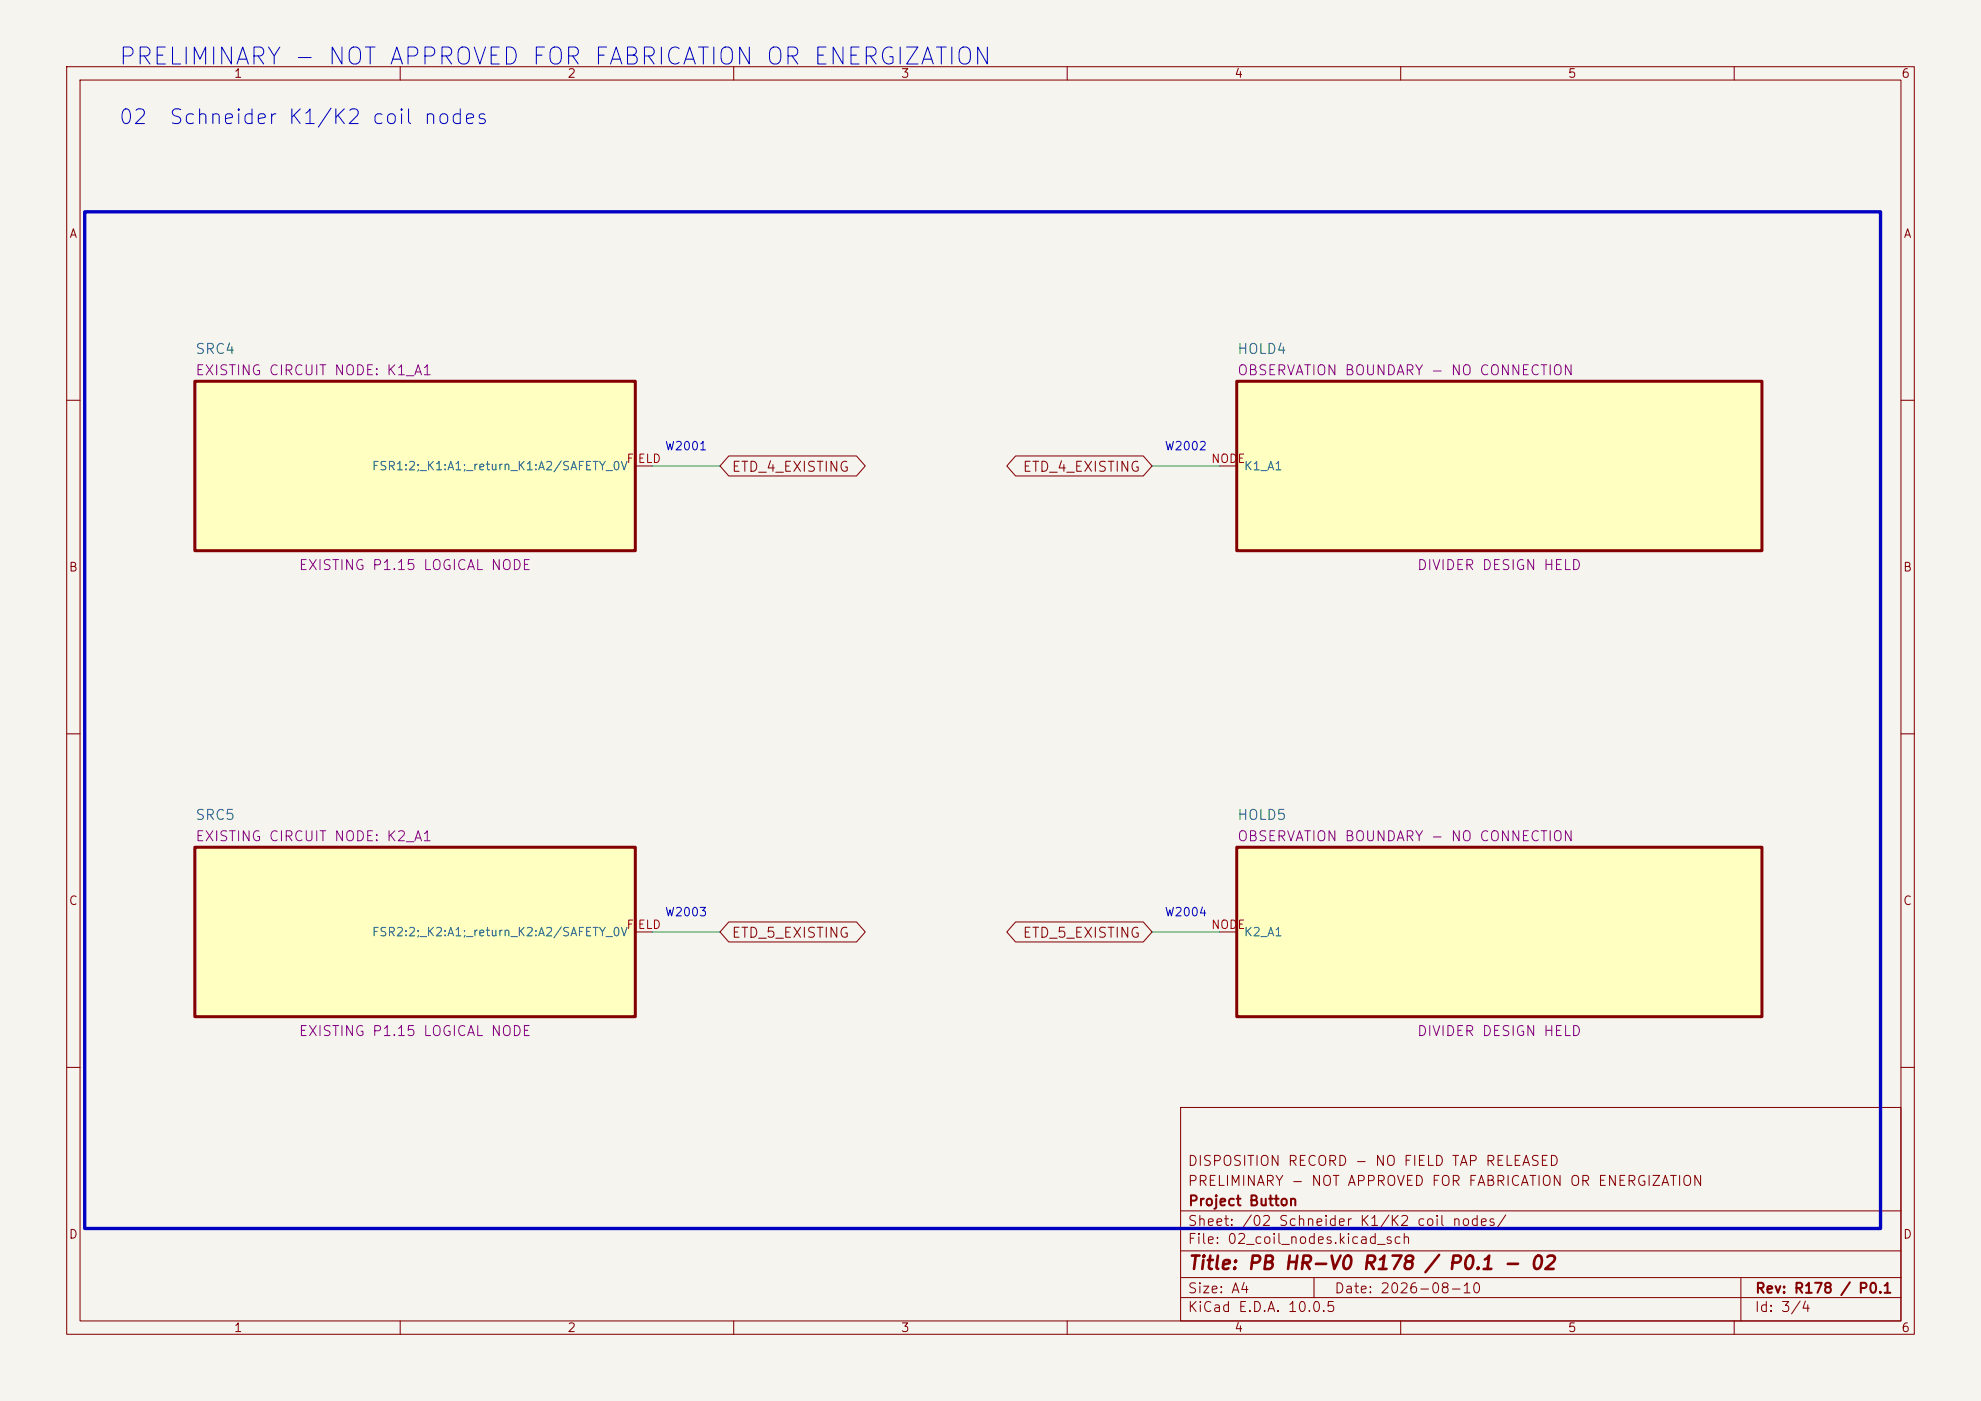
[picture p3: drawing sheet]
(kicad_sch
 (version 20250114) (generator "eeschema") (generator_version "10.0") (paper "A4")
 (title_block (title "PB HR-V0 R178 / P0.1 - 02") (date "2026-08-10") (rev "R178 / P0.1")
  (company "Project Button") (comment 1 "PRELIMINARY - NOT APPROVED FOR FABRICATION OR ENERGIZATION") (comment 2 "DISPOSITION RECORD - NO FIELD TAP RELEASED"))
 (lib_symbols (symbol "PBV3:SRC4"
   (pin_names (offset 1.016)) (exclude_from_sim no) (in_bom yes) (on_board yes)
   (property "Reference" "SRC4" (at -33.02 -16.70 0) (effects (font (size 1.50 1.50)) (justify left bottom)))
   (property "Value" "EXISTING CIRCUIT NODE: K1_A1" (at 0.00 0.00 0) (effects (font (size 1.50 1.50)) (hide yes)))
   (property "Footprint" "" (at 0.00 0.00 0) (effects (font (size 1.50 1.50)) (hide yes)))
   (property "Datasheet" "Project Button Electrical V3-P1.15" (at 0.00 0.00 0) (effects (font (size 1.50 1.50)) (hide yes)))
   (property "Description" "Schneider K1 24 VDC coil" (at 0.00 0.00 0) (effects (font (size 1.50 1.50)) (hide yes)))
   (property "Status" "EXISTING P1.15 LOGICAL NODE" (at 0.00 15.70 0) (effects (font (size 1.50 1.50)) (justify bottom)))
   (property "Evidence" "24 VDC; 5.4 W at 20 C; 0.7..1.25 Uc operational; 0.1..0.25 Uc dropout" (at 0.00 0.00 0) (effects (font (size 1.50 1.50)) (hide yes)))
   (property "Display" "EXISTING CIRCUIT NODE: K1_A1" (at -33.02 -13.50 0) (effects (font (size 1.50 1.50)) (justify left bottom)))
   (symbol "SRC4_0_1"
    (rectangle (start -33.02 -12.70) (end 33.02 12.70) (stroke (width 0.45) (type solid)) (fill (type background))))
   (symbol "SRC4_1_1" (pin passive line (at 35.56 0.00 180) (length 2.54) (name "FSR1:2; K1:A1; return K1:A2/SAFETY_0V" (effects (font (size 1.27 1.27)))) (number "FIELD" (effects (font (size 1.27 1.27))))))
   (embedded_fonts no))
(symbol "PBV3:HOLD4"
   (pin_names (offset 1.016)) (exclude_from_sim no) (in_bom yes) (on_board yes)
   (property "Reference" "HOLD4" (at -39.37 -16.70 0) (effects (font (size 1.50 1.50)) (justify left bottom)))
   (property "Value" "OBSERVATION BOUNDARY - NO CONNECTION" (at 0.00 0.00 0) (effects (font (size 1.50 1.50)) (hide yes)))
   (property "Footprint" "" (at 0.00 0.00 0) (effects (font (size 1.50 1.50)) (hide yes)))
   (property "Datasheet" "R178 source/application review" (at 0.00 0.00 0) (effects (font (size 1.50 1.50)) (hide yes)))
   (property "Description" "Built-in bidirectional suppressor is verified, but clamp voltage, external-tap limit, FSR1 and installed transient envelope remain unresolved" (at 0.00 0.00 0) (effects (font (size 1.50 1.50)) (hide yes)))
   (property "Status" "DIVIDER DESIGN HELD" (at 0.00 15.70 0) (effects (font (size 1.50 1.50)) (justify bottom)))
   (property "Evidence" "AMC3330EVM and field adapter remain physically absent." (at 0.00 0.00 0) (effects (font (size 1.50 1.50)) (hide yes)))
   (property "Display" "OBSERVATION BOUNDARY - NO CONNECTION" (at -39.37 -13.50 0) (effects (font (size 1.50 1.50)) (justify left bottom)))
   (symbol "HOLD4_0_1"
    (rectangle (start -39.37 -12.70) (end 39.37 12.70) (stroke (width 0.45) (type solid)) (fill (type background))))
   (symbol "HOLD4_1_1" (pin passive line (at -41.91 0.00 0) (length 2.54) (name "K1_A1" (effects (font (size 1.27 1.27)))) (number "NODE" (effects (font (size 1.27 1.27))))))
   (embedded_fonts no))
(symbol "PBV3:SRC5"
   (pin_names (offset 1.016)) (exclude_from_sim no) (in_bom yes) (on_board yes)
   (property "Reference" "SRC5" (at -33.02 -16.70 0) (effects (font (size 1.50 1.50)) (justify left bottom)))
   (property "Value" "EXISTING CIRCUIT NODE: K2_A1" (at 0.00 0.00 0) (effects (font (size 1.50 1.50)) (hide yes)))
   (property "Footprint" "" (at 0.00 0.00 0) (effects (font (size 1.50 1.50)) (hide yes)))
   (property "Datasheet" "Project Button Electrical V3-P1.15" (at 0.00 0.00 0) (effects (font (size 1.50 1.50)) (hide yes)))
   (property "Description" "Schneider K2 24 VDC coil" (at 0.00 0.00 0) (effects (font (size 1.50 1.50)) (hide yes)))
   (property "Status" "EXISTING P1.15 LOGICAL NODE" (at 0.00 15.70 0) (effects (font (size 1.50 1.50)) (justify bottom)))
   (property "Evidence" "24 VDC; 5.4 W at 20 C; 0.7..1.25 Uc operational; 0.1..0.25 Uc dropout" (at 0.00 0.00 0) (effects (font (size 1.50 1.50)) (hide yes)))
   (property "Display" "EXISTING CIRCUIT NODE: K2_A1" (at -33.02 -13.50 0) (effects (font (size 1.50 1.50)) (justify left bottom)))
   (symbol "SRC5_0_1"
    (rectangle (start -33.02 -12.70) (end 33.02 12.70) (stroke (width 0.45) (type solid)) (fill (type background))))
   (symbol "SRC5_1_1" (pin passive line (at 35.56 0.00 180) (length 2.54) (name "FSR2:2; K2:A1; return K2:A2/SAFETY_0V" (effects (font (size 1.27 1.27)))) (number "FIELD" (effects (font (size 1.27 1.27))))))
   (embedded_fonts no))
(symbol "PBV3:HOLD5"
   (pin_names (offset 1.016)) (exclude_from_sim no) (in_bom yes) (on_board yes)
   (property "Reference" "HOLD5" (at -39.37 -16.70 0) (effects (font (size 1.50 1.50)) (justify left bottom)))
   (property "Value" "OBSERVATION BOUNDARY - NO CONNECTION" (at 0.00 0.00 0) (effects (font (size 1.50 1.50)) (hide yes)))
   (property "Footprint" "" (at 0.00 0.00 0) (effects (font (size 1.50 1.50)) (hide yes)))
   (property "Datasheet" "R178 source/application review" (at 0.00 0.00 0) (effects (font (size 1.50 1.50)) (hide yes)))
   (property "Description" "Built-in bidirectional suppressor is verified, but clamp voltage, external-tap limit, FSR2 and installed transient envelope remain unresolved" (at 0.00 0.00 0) (effects (font (size 1.50 1.50)) (hide yes)))
   (property "Status" "DIVIDER DESIGN HELD" (at 0.00 15.70 0) (effects (font (size 1.50 1.50)) (justify bottom)))
   (property "Evidence" "AMC3330EVM and field adapter remain physically absent." (at 0.00 0.00 0) (effects (font (size 1.50 1.50)) (hide yes)))
   (property "Display" "OBSERVATION BOUNDARY - NO CONNECTION" (at -39.37 -13.50 0) (effects (font (size 1.50 1.50)) (justify left bottom)))
   (symbol "HOLD5_0_1"
    (rectangle (start -39.37 -12.70) (end 39.37 12.70) (stroke (width 0.45) (type solid)) (fill (type background))))
   (symbol "HOLD5_1_1" (pin passive line (at -41.91 0.00 0) (length 2.54) (name "K2_A1" (effects (font (size 1.27 1.27)))) (number "NODE" (effects (font (size 1.27 1.27))))))
   (embedded_fonts no)))
 (text "PRELIMINARY - NOT APPROVED FOR FABRICATION OR ENERGIZATION" (exclude_from_sim no) (at 17.78 10.16 0) (effects (font (size 2.54 2.54)) (justify left bottom))) (text "02  Schneider K1/K2 coil nodes" (exclude_from_sim no) (at 17.78 19.05 0) (effects (font (size 2.20 2.20)) (justify left bottom))) (text "" (exclude_from_sim no) (at 17.78 26.67 0) (effects (font (size 1.80 1.80)) (justify left bottom))) (rectangle (start 12.70 31.75) (end 281.94 184.15) (stroke (width 0.50) (type solid)) (fill (type none))) (wire (pts (xy 97.79 69.85) (xy 107.95 69.85)) (stroke (width 0) (type default)))
(global_label "ETD_4_EXISTING" (shape bidirectional) (at 107.95 69.85 0) (fields_autoplaced yes) (effects (font (size 1.50 1.50)) (justify left))
    (property "Intersheetrefs" "${INTERSHEET_REFS}" (at 107.95 72.39 0) (effects (font (size 1.27 1.27)) (hide yes))))
(text "W2001" (exclude_from_sim no) (at 102.87 67.85 0) (effects (font (size 1.27 1.27)) (justify bottom))) (wire (pts (xy 182.88 69.85) (xy 172.72 69.85)) (stroke (width 0) (type default)))
(global_label "ETD_4_EXISTING" (shape bidirectional) (at 172.72 69.85 180) (fields_autoplaced yes) (effects (font (size 1.50 1.50)) (justify right))
    (property "Intersheetrefs" "${INTERSHEET_REFS}" (at 172.72 72.39 0) (effects (font (size 1.27 1.27)) (hide yes))))
(text "W2002" (exclude_from_sim no) (at 177.80 67.85 0) (effects (font (size 1.27 1.27)) (justify bottom))) (wire (pts (xy 97.79 139.70) (xy 107.95 139.70)) (stroke (width 0) (type default)))
(global_label "ETD_5_EXISTING" (shape bidirectional) (at 107.95 139.70 0) (fields_autoplaced yes) (effects (font (size 1.50 1.50)) (justify left))
    (property "Intersheetrefs" "${INTERSHEET_REFS}" (at 107.95 142.24 0) (effects (font (size 1.27 1.27)) (hide yes))))
(text "W2003" (exclude_from_sim no) (at 102.87 137.70 0) (effects (font (size 1.27 1.27)) (justify bottom))) (wire (pts (xy 182.88 139.70) (xy 172.72 139.70)) (stroke (width 0) (type default)))
(global_label "ETD_5_EXISTING" (shape bidirectional) (at 172.72 139.70 180) (fields_autoplaced yes) (effects (font (size 1.50 1.50)) (justify right))
    (property "Intersheetrefs" "${INTERSHEET_REFS}" (at 172.72 142.24 0) (effects (font (size 1.27 1.27)) (hide yes))))
(text "W2004" (exclude_from_sim no) (at 177.80 137.70 0) (effects (font (size 1.27 1.27)) (justify bottom)))
 (symbol
   (lib_id "PBV3:SRC4") (at 62.23 69.85 0) (unit 1) (exclude_from_sim no) (in_bom yes) (on_board yes) (dnp no)
   (property "Reference" "SRC4" (at 29.21 53.15 0) (effects (font (size 1.50 1.50)) (justify left bottom)))
   (property "Value" "EXISTING CIRCUIT NODE: K1_A1" (at 62.23 69.85 0) (effects (font (size 1.50 1.50)) (hide yes)))
   (property "Footprint" "" (at 62.23 69.85 0) (effects (font (size 1.50 1.50)) (hide yes)))
   (property "Datasheet" "Project Button Electrical V3-P1.15" (at 62.23 69.85 0) (effects (font (size 1.50 1.50)) (hide yes)))
   (property "Description" "Schneider K1 24 VDC coil" (at 62.23 69.85 0) (effects (font (size 1.50 1.50)) (hide yes)))
   (property "Status" "EXISTING P1.15 LOGICAL NODE" (at 62.23 85.55 0) (effects (font (size 1.50 1.50)) (justify bottom)))
   (property "Evidence" "24 VDC; 5.4 W at 20 C; 0.7..1.25 Uc operational; 0.1..0.25 Uc dropout" (at 62.23 69.85 0) (effects (font (size 1.50 1.50)) (hide yes)))
   (property "Display" "EXISTING CIRCUIT NODE: K1_A1" (at 29.21 56.35 0) (effects (font (size 1.50 1.50)) (justify left bottom))) (pin "FIELD"))
(symbol
   (lib_id "PBV3:HOLD4") (at 224.79 69.85 0) (unit 1) (exclude_from_sim no) (in_bom yes) (on_board yes) (dnp no)
   (property "Reference" "HOLD4" (at 185.42 53.15 0) (effects (font (size 1.50 1.50)) (justify left bottom)))
   (property "Value" "OBSERVATION BOUNDARY - NO CONNECTION" (at 224.79 69.85 0) (effects (font (size 1.50 1.50)) (hide yes)))
   (property "Footprint" "" (at 224.79 69.85 0) (effects (font (size 1.50 1.50)) (hide yes)))
   (property "Datasheet" "R178 source/application review" (at 224.79 69.85 0) (effects (font (size 1.50 1.50)) (hide yes)))
   (property "Description" "Built-in bidirectional suppressor is verified, but clamp voltage, external-tap limit, FSR1 and installed transient envelope remain unresolved" (at 224.79 69.85 0) (effects (font (size 1.50 1.50)) (hide yes)))
   (property "Status" "DIVIDER DESIGN HELD" (at 224.79 85.55 0) (effects (font (size 1.50 1.50)) (justify bottom)))
   (property "Evidence" "AMC3330EVM and field adapter remain physically absent." (at 224.79 69.85 0) (effects (font (size 1.50 1.50)) (hide yes)))
   (property "Display" "OBSERVATION BOUNDARY - NO CONNECTION" (at 185.42 56.35 0) (effects (font (size 1.50 1.50)) (justify left bottom))) (pin "NODE"))
(symbol
   (lib_id "PBV3:SRC5") (at 62.23 139.70 0) (unit 1) (exclude_from_sim no) (in_bom yes) (on_board yes) (dnp no)
   (property "Reference" "SRC5" (at 29.21 123.00 0) (effects (font (size 1.50 1.50)) (justify left bottom)))
   (property "Value" "EXISTING CIRCUIT NODE: K2_A1" (at 62.23 139.70 0) (effects (font (size 1.50 1.50)) (hide yes)))
   (property "Footprint" "" (at 62.23 139.70 0) (effects (font (size 1.50 1.50)) (hide yes)))
   (property "Datasheet" "Project Button Electrical V3-P1.15" (at 62.23 139.70 0) (effects (font (size 1.50 1.50)) (hide yes)))
   (property "Description" "Schneider K2 24 VDC coil" (at 62.23 139.70 0) (effects (font (size 1.50 1.50)) (hide yes)))
   (property "Status" "EXISTING P1.15 LOGICAL NODE" (at 62.23 155.40 0) (effects (font (size 1.50 1.50)) (justify bottom)))
   (property "Evidence" "24 VDC; 5.4 W at 20 C; 0.7..1.25 Uc operational; 0.1..0.25 Uc dropout" (at 62.23 139.70 0) (effects (font (size 1.50 1.50)) (hide yes)))
   (property "Display" "EXISTING CIRCUIT NODE: K2_A1" (at 29.21 126.20 0) (effects (font (size 1.50 1.50)) (justify left bottom))) (pin "FIELD"))
(symbol
   (lib_id "PBV3:HOLD5") (at 224.79 139.70 0) (unit 1) (exclude_from_sim no) (in_bom yes) (on_board yes) (dnp no)
   (property "Reference" "HOLD5" (at 185.42 123.00 0) (effects (font (size 1.50 1.50)) (justify left bottom)))
   (property "Value" "OBSERVATION BOUNDARY - NO CONNECTION" (at 224.79 139.70 0) (effects (font (size 1.50 1.50)) (hide yes)))
   (property "Footprint" "" (at 224.79 139.70 0) (effects (font (size 1.50 1.50)) (hide yes)))
   (property "Datasheet" "R178 source/application review" (at 224.79 139.70 0) (effects (font (size 1.50 1.50)) (hide yes)))
   (property "Description" "Built-in bidirectional suppressor is verified, but clamp voltage, external-tap limit, FSR2 and installed transient envelope remain unresolved" (at 224.79 139.70 0) (effects (font (size 1.50 1.50)) (hide yes)))
   (property "Status" "DIVIDER DESIGN HELD" (at 224.79 155.40 0) (effects (font (size 1.50 1.50)) (justify bottom)))
   (property "Evidence" "AMC3330EVM and field adapter remain physically absent." (at 224.79 139.70 0) (effects (font (size 1.50 1.50)) (hide yes)))
   (property "Display" "OBSERVATION BOUNDARY - NO CONNECTION" (at 185.42 126.20 0) (effects (font (size 1.50 1.50)) (justify left bottom))) (pin "NODE"))
 (embedded_fonts no))
